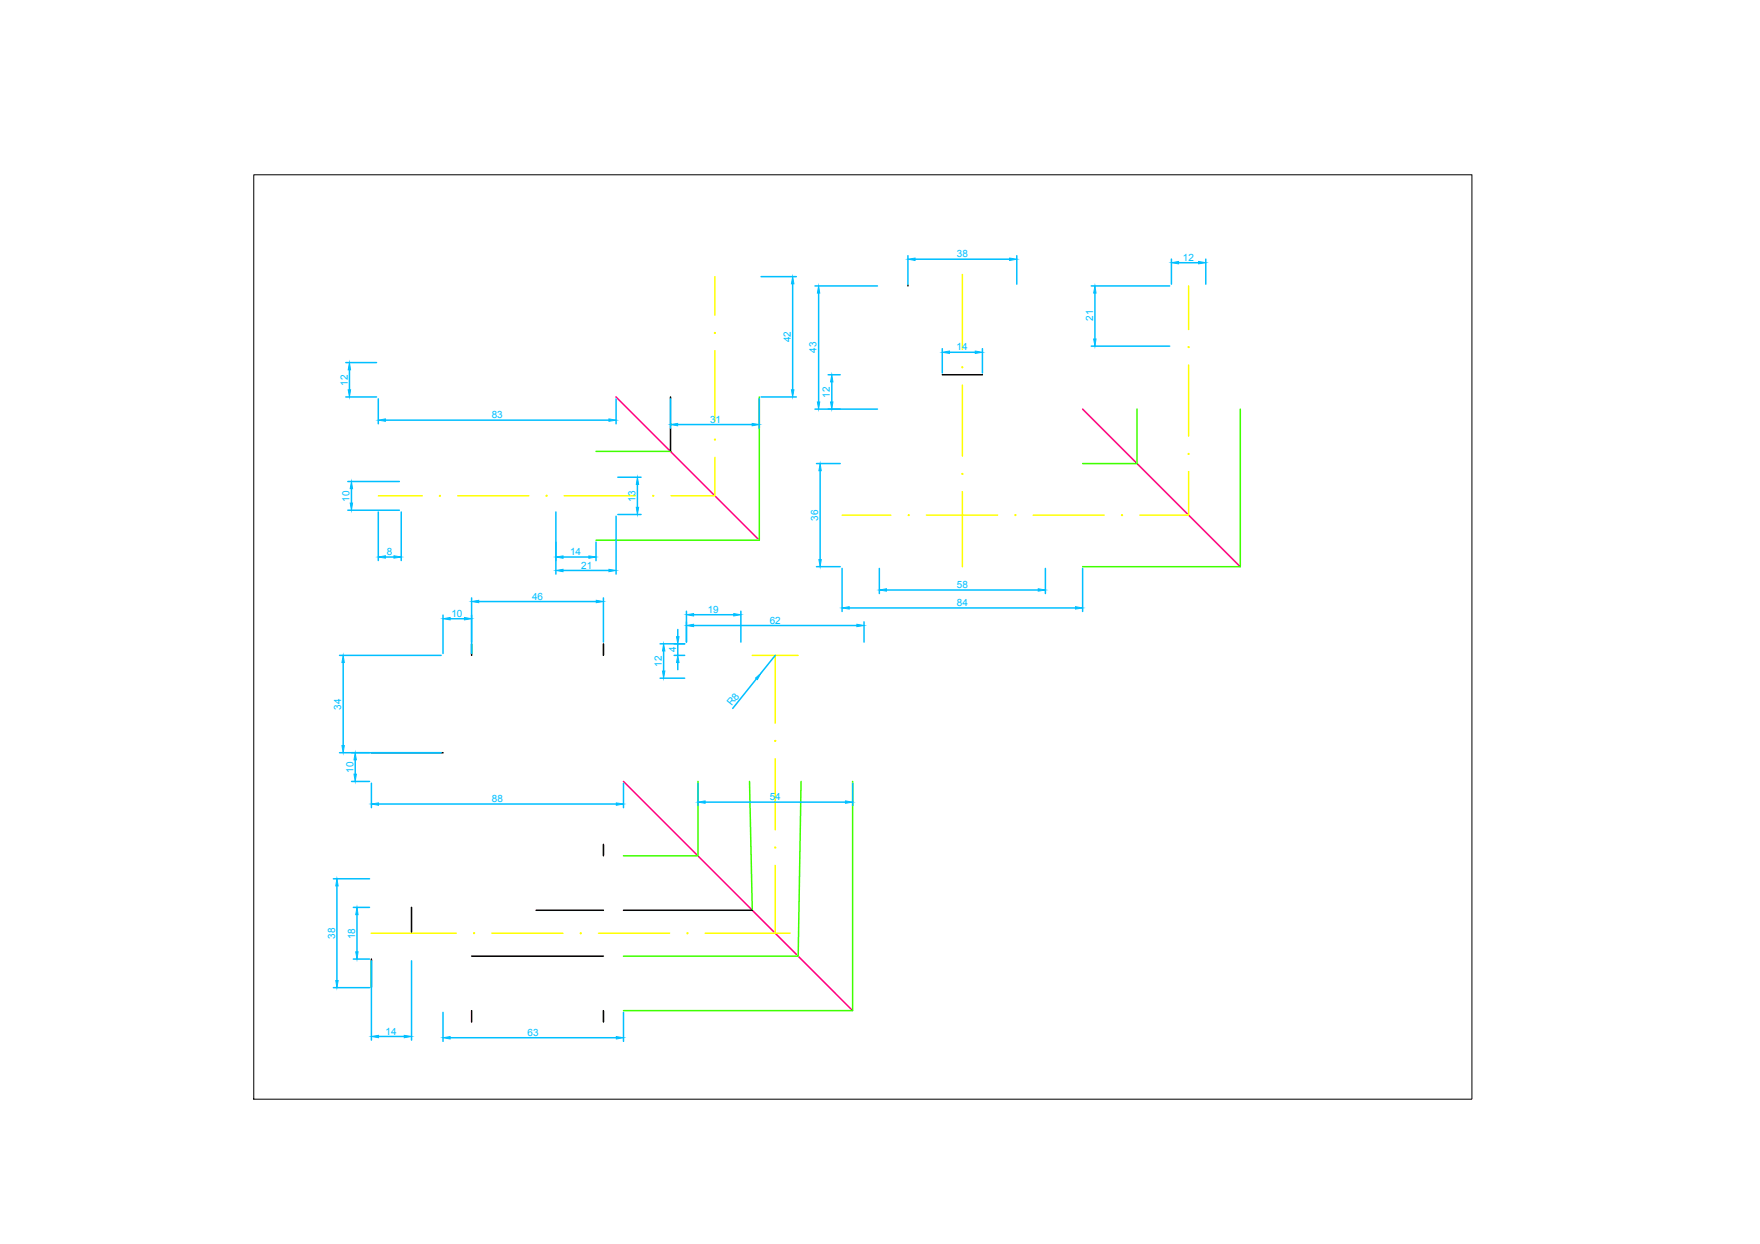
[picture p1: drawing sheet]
<svg xmlns="http://www.w3.org/2000/svg" width="297mm" height="210mm" viewBox="0 0 297 210" stroke-linecap="round" stroke-linejoin="round" font-family="sans-serif">
<!-- layer: 45 -->
<path d="M104 67l24.2 24.2M182.7 69l26.6 26.6M105.2 131.9l38.7 38.6" fill="none" stroke="#ff007f" stroke-width=".25"/>
<!-- layer: 0 -->
<g fill="none" stroke="#000" stroke-width=".25">
<path d="M153.2 48.2h.1M113.2 67v9.2M159 63.2h6.8M79.6 108.6v2M101.8 108.6v2M62.7 127h12.1M69.5 153.1v4.4M90.5 153.6h11.3M101.8 142.5v1.9M105.2 153.6h21.8M62.7 161.8v4.9M79.6 170.5v2"/>
<path d="M79.6 161.3h22.2M101.8 170.5v2"/>
</g>
<path d="M100.6 76.2h12.6M128.2 67v24.2h-27.6M191.9 69v9.2h-9.2M209.3 69v26.6h-26.6M117.8 131.9v12.5h-12.6M126.5 131.9l.5 21.7M135.2 131.9l-.5 29.4h-29.5M143.9 131.9v38.6h-38.7" fill="none" stroke="#3fff00" stroke-width=".25"/>
<g fill="none" stroke="#ff0" stroke-width=".25">
<path d="M120.7 46.7v6.5M120.7 59.2v12M162.4 46.3v12.7M200.6 48.2v7.4M120.7 77.2v6.5h-7.5M162.4 65v12M200.6 79.6v7.3h-8.2M200.6 61.6v12M63.8 83.7h7.5M77.2 83.7h12M95.2 83.7h12M142.1 86.9h8.3"/>
<path d="M156.4 86.9h12M162.4 83v12.6M174.4 86.9h12M127 110.6h7.7M130.8 110.6v11.4M130.8 128v12M62.7 157.5h14.3M83 157.5h12M101 157.5h12M119 157.5h14.4M130.8 146v11.5"/>
</g>
<g fill="#ff0" stroke="#ff0" stroke-width=".17">
<circle cx="74.2" cy="83.7" r=".11"/>
<circle cx="92.2" cy="83.7" r=".11"/>
<circle cx="110.2" cy="83.7" r=".11"/>
<circle cx="120.7" cy="74.2" r=".11"/>
<circle cx="120.7" cy="56.2" r=".11"/>
<circle cx="153.4" cy="86.9" r=".11"/>
<circle cx="171.4" cy="86.9" r=".11"/>
<circle cx="189.4" cy="86.9" r=".11"/>
<circle cx="162.4" cy="62" r=".11"/>
<circle cx="162.4" cy="80" r=".11"/>
<circle cx="200.6" cy="76.6" r=".11"/>
<circle cx="200.6" cy="58.6" r=".11"/>
<circle cx="80" cy="157.5" r=".11"/>
<circle cx="98" cy="157.5" r=".11"/>
<circle cx="116" cy="157.5" r=".11"/>
<circle cx="130.8" cy="143" r=".11"/>
<circle cx="130.8" cy="125" r=".11"/>
</g>
<g fill="none" stroke="#00bfff" stroke-width=".25">
<path d="M128.4 46.7h6M133.8 47.9v17.9M137.5 48.2h10.6M138.2 49.5v18.3M153.2 43.1v4.8M154.4 43.7h16M159 58.8v4.1M160.2 59.4h4.4M165.8 58.8v4.1M171.6 43.1v4.8M184.2 48.2h13.2M184.2 58.4h13.2"/>
<path d="M184.8 49.5v7.7M197.7 43.7v4.2M198.9 44.3h3.4M203.5 43.7v4.2M58.4 61.2h5.1M58.4 67h5.1M59 62.4v3.4M63.8 67.3v4.2M65.1 70.9h37.7M104 67.3v4.2M113.2 67.3v4.9M114.4 71.6h12.5"/>
<path d="M128.2 67.3v4.9M128.4 67h6M137.5 69h10.6M137.8 78.2h4M138.4 79.4v15M139.8 63.2h2M140.4 64.4v3.4M58.7 81.2h8.7M58.7 86.1h8.7M59.3 82.5v2.4M63.8 86.4v8.2M65.1 94h1.4"/>
<path d="M67.7 86.4v8.2M93.8 86.4v10.5M95 94h4.4M95 96.3h7.8M100.6 91.5v3.1M104 87.1v9.8M104.3 80.5h3.9M104.3 86.8h3.9M107.6 81.7v3.9M137.8 95.6h4M142.1 95.9v7.3M148.4 95.9v4.2"/>
<path d="M149.6 99.6h25.6M176.4 95.9v4.2M182.7 95.9v7.3M57.3 110.6h17.2M57.9 111.8v14M74.8 103.8v6.5M76 104.4h2.4M79.6 100.9v9.4M80.8 101.5h19.8M101.8 100.9v7.4M111.4 108.6h4.2M111.4 114.4h4.2"/>
<path d="M112 109.8v3.4M113.8 110.6h1.8M114.4 106.2v1.2M114.4 108.6v2M114.4 111.8v1.2M115.9 103.1v5.2M117.1 103.7h6.7M117.1 105.5h27.5M125 103.1v5.2M127.7 114.5l-4 5M130.8 110.6l-2.4 3M143.3 102.6h38.2"/>
<path d="M145.8 104.9v3.4M57.3 127h17.2M59.3 131.9h3.1M60 128.2v2.4M62.7 132.2v4.1M63.9 135.7h40.1M105.2 132.2v4.1M117.8 132.2v3.7M119 135.3h23.7M143.9 132.2v3.7M56.3 148.3h6.1M56.9 149.5v15.9"/>
<path d="M59.6 153.1h2.8M60.2 154.3v6.3M56.3 166.7h6.1M59.6 161.8h2.8M62.7 162.1v13.4M63.9 174.9h4.3M69.5 162.1v13.4M74.8 170.8v4.9M76 175.1h28M105.2 170.8v4.9"/>
</g>
<g fill="#00bfff" stroke="#00bfff" stroke-width=".17">
<path d="M59 61.2l.2 1.2h-.4z"/>
<path d="M58.8 65.8h.4l-.2 1.2z"/>
<path d="M63.8 70.9l1.3-.2v.4z"/>
<path d="M102.8 70.7l1.2 .2-1.2 .2z"/>
<path d="M59.3 81.2l.2 1.3h-.4z"/>
<path d="M59.1 84.9h.4l-.2 1.2z"/>
<path d="M63.8 94l1.3-.2v.4z"/>
<path d="M66.5 93.8l1.2 .2-1.2 .2z"/>
<path d="M93.8 94l1.2-.2v.4z"/>
<path d="M99.4 93.8l1.2 .2-1.2 .2z"/>
<path d="M102.8 96.1l1.2 .2-1.2 .2z"/>
<path d="M93.8 96.3l1.2-.2v.4z"/>
<path d="M107.6 80.5l.2 1.2h-.4z"/>
<path d="M107.4 85.6h.4l-.2 1.2z"/>
<path d="M133.6 65.8h.4l-.2 1.2z"/>
<path d="M133.8 46.7l.2 1.2h-.4z"/>
<path d="M113.2 71.6l1.2-.2v.4z"/>
<path d="M126.9 71.4l1.3 .2-1.3 .2z"/>
<path d="M159 59.4l1.2-.2v.4z"/>
<path d="M164.6 59.2l1.2 .2-1.2 .2z"/>
<path d="M140.4 63.2l.2 1.2h-.4z"/>
<path d="M140.2 67.8h.4l-.2 1.2z"/>
<path d="M138.2 48.2l.2 1.3h-.4z"/>
<path d="M138 67.8h.4l-.2 1.2z"/>
<path d="M153.2 43.7l1.2-.2v.4z"/>
<path d="M170.4 43.5l1.2 .2-1.2 .2z"/>
<path d="M184.6 57.2h.4l-.2 1.2z"/>
<path d="M184.8 48.2l.2 1.3h-.4z"/>
<path d="M197.7 44.3l1.2-.2v.4z"/>
<path d="M202.3 44.1l1.2 .2-1.2 .2z"/>
<path d="M138.4 78.2l.2 1.2h-.4z"/>
<path d="M138.2 94.4h.4l-.2 1.2z"/>
<path d="M148.4 99.6l1.2-.3v.4z"/>
<path d="M175.2 99.3l1.2 .3-1.2 .1z"/>
<path d="M142.1 102.6l1.2-.2v.4z"/>
<path d="M181.5 102.4l1.2 .2-1.2 .2z"/>
<path d="M60 127l.1 1.2h-.4z"/>
<path d="M59.7 130.6h.4l-.1 1.3z"/>
<path d="M57.7 125.8h.4l-.2 1.2z"/>
<path d="M57.9 110.6l.2 1.2h-.4z"/>
<path d="M74.8 104.4l1.2-.2v.4z"/>
<path d="M78.4 104.2l1.2 .2-1.2 .2z"/>
<path d="M79.6 101.5l1.2-.2v.4z"/>
<path d="M100.6 101.3l1.2 .2-1.2 .2z"/>
<path d="M62.7 135.7l1.2-.2v.4z"/>
<path d="M104 135.5l1.2 .2-1.2 .2z"/>
<path d="M115.9 103.7l1.2-.2v.4z"/>
<path d="M123.8 103.5l1.2 .2-1.2 .2z"/>
<path d="M112 108.6l.2 1.2h-.4z"/>
<path d="M111.8 113.2h.4l-.2 1.2z"/>
<path d="M115.9 105.5l1.2-.2v.4z"/>
<path d="M144.6 105.3l1.2 .2-1.2 .2z"/>
<path d="M114.2 107.4h.4l-.2 1.2z"/>
<path d="M114.4 110.6l.2 1.2h-.4z"/>
<path d="M117.8 135.3l1.2-.2v.4z"/>
<path d="M142.7 135.1l1.2 .2-1.2 .2z"/>
<path d="M127.5 114.4l.9-.8-.6 1.1z"/>
<path d="M60.2 153.1l.2 1.2h-.4z"/>
<path d="M60 160.6h.4l-.2 1.2z"/>
<path d="M56.9 148.3l.2 1.2h-.4z"/>
<path d="M56.7 165.4h.4l-.2 1.3z"/>
<path d="M74.8 175.1l1.2-.2v.4z"/>
<path d="M104 174.9l1.2 .2-1.2 .2z"/>
<path d="M62.7 174.9l1.2-.2v.4z"/>
<path d="M68.2 174.7l1.3 .2-1.3 .2z"/>
</g>
<path d="M42.8 29.5h205.6v156h-205.6z" fill="none" stroke="#000" stroke-width=".17"/>
<g font-size="1.7" fill="#00bfff">
<text x="161.5" y="43.4">38</text>
<text x="199.6" y="44">12</text>
<text x="133.5" y="57.7" transform="rotate(-90 133.5 57.7)">42</text>
<text x="137.8" y="59.5" transform="rotate(-90 137.8 59.5)">43</text>
<text x="161.4" y="59.1">14</text>
<text x="184.5" y="54.1" transform="rotate(-90 184.5 54.1)">21</text>
<text x="58.7" y="65.1" transform="rotate(-90 58.7 65.1)">12</text>
<text x="83" y="70.6">83</text>
<text x="119.8" y="71.3">31</text>
<text x="140.1" y="67.1" transform="rotate(-90 140.1 67.1)">12</text>
<text x="59" y="84.7" transform="rotate(-90 59 84.7)">10</text>
<text x="107.3" y="84.7" transform="rotate(-90 107.3 84.7)">13</text>
<text x="138.1" y="87.8" transform="rotate(-90 138.1 87.8)">36</text>
<text x="65.3" y="93.7">8</text>
<text x="96.2" y="93.7">14</text>
<text x="98.1" y="96">21</text>
<text x="89.8" y="101.2">46</text>
<text x="161.5" y="99.2">58</text>
<text x="76.2" y="104.1">10</text>
<text x="119.5" y="103.4">19</text>
<text x="129.9" y="105.2">62</text>
<text x="161.5" y="102.2">84</text>
<text x="111.7" y="112.5" transform="rotate(-90 111.7 112.5)">12</text>
<text x="114.1" y="110.1" transform="rotate(-90 114.1 110.1)">4</text>
<text x="57.6" y="119.7" transform="rotate(-90 57.6 119.7)">34</text>
<text x="123.5" y="119.2" transform="rotate(-51 123.5 119.2)">R8</text>
<text x="59.6" y="130.4" transform="rotate(-90 59.6 130.4)">10</text>
<text x="83" y="135.3">88</text>
<text x="129.9" y="135">54</text>
<text x="56.5" y="158.4" transform="rotate(-90 56.5 158.4)">38</text>
<text x="59.9" y="158.5" transform="rotate(-90 59.9 158.5)">18</text>
<text x="65.1" y="174.6">14</text>
<text x="89.1" y="174.8">63</text>
</g>
</svg>
